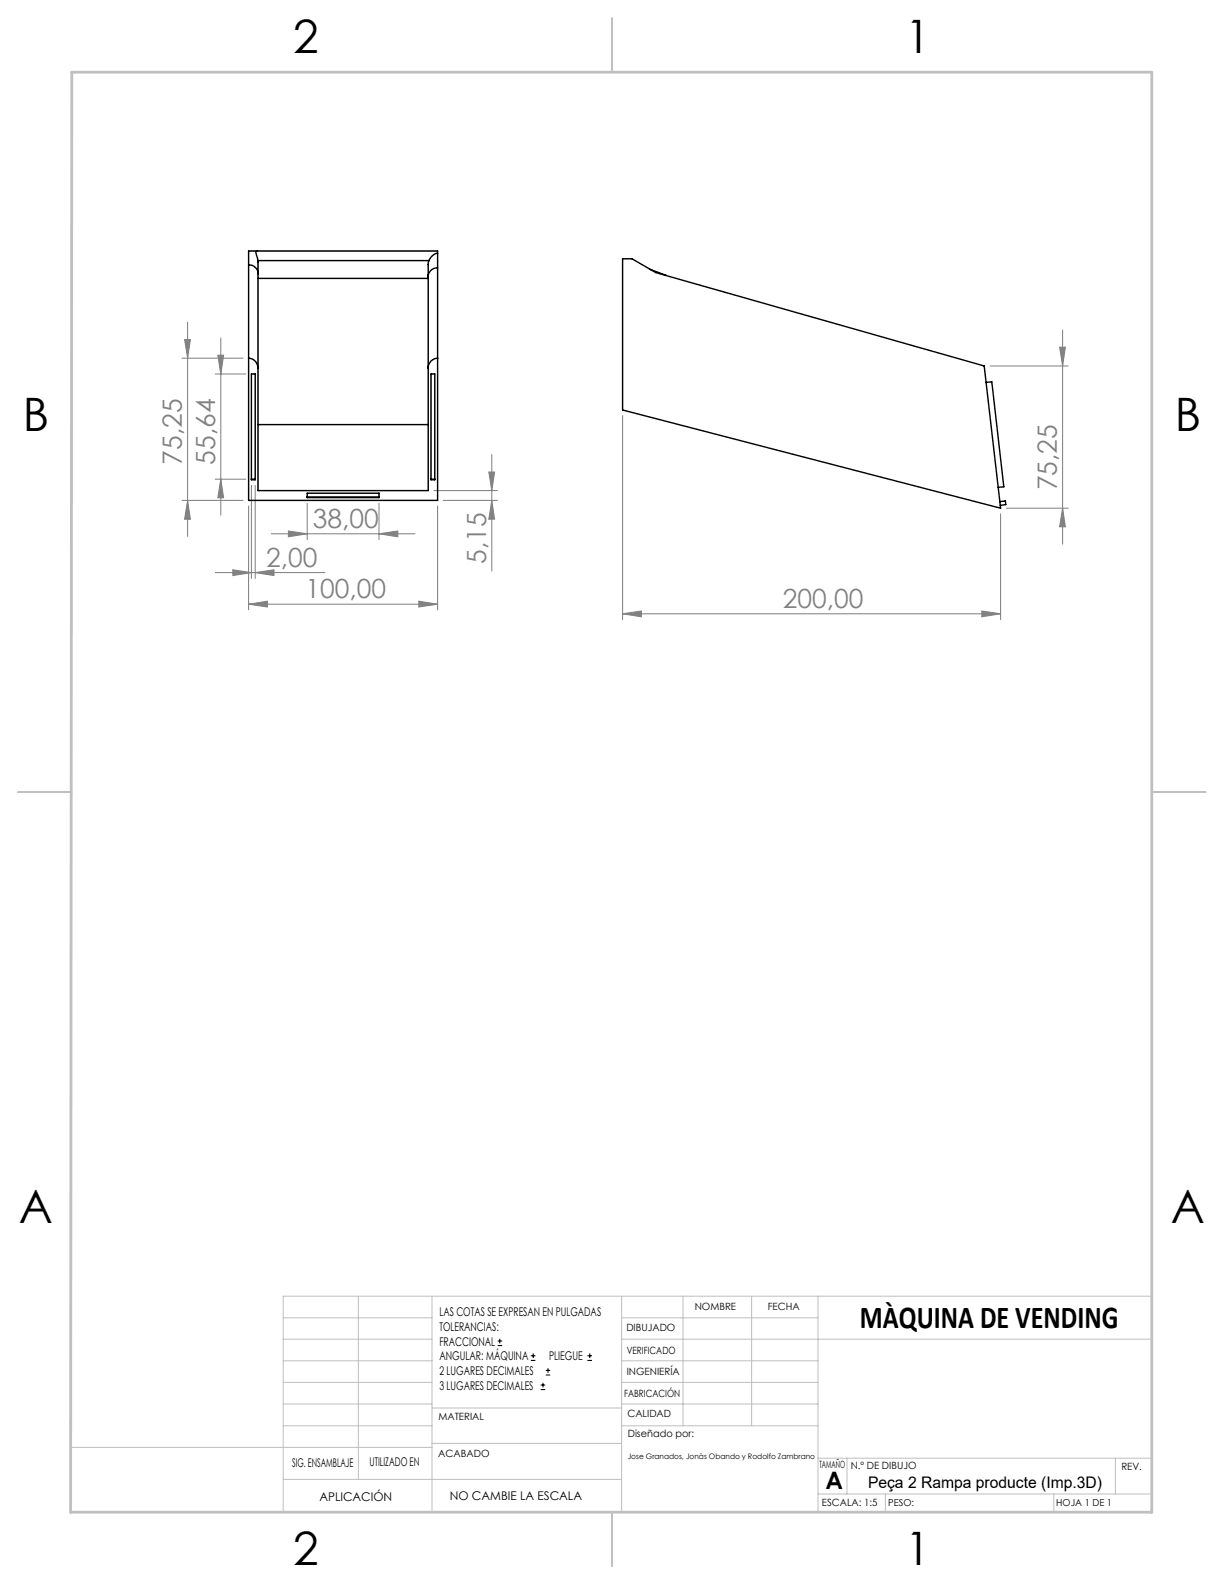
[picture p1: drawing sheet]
<svg xmlns="http://www.w3.org/2000/svg" width="216mm" height="279mm" viewBox="0 0 216 279" stroke-linecap="round" stroke-linejoin="round" font-family="sans-serif">
<g fill="none" stroke="#c0c0c0" stroke-width=".18">
<path d="M50 232.4h26.2M50 236.2h26.2M63.2 228.6v32.3M76.2 228.6v38.1M109.6 228.6v38.1M109.6 232.4h34.7M109.6 236.2h93.6M120.5 228.6v22.9M132.6 228.6v22.9M144.3 228.6v38.1M203.2 228.6h-153.2v38.1M12.5 255.3h63.7"/>
<path d="M50 243.8h26.2M50 251.5h26.2M50 240h26.2M50 247.7h26.2M76.2 254.6h33.4M76.2 248.4h33.4M109.6 243.8h34.7M109.6 251.5h34.7M109.6 240h34.7M109.6 247.7h34.7M144.3 257.2h58.9M149.4 257.2v6.3"/>
<path d="M196.7 257.2v6.3M50 260.9h59.6M144.3 263.5h58.9M156.2 263.5v3.2M185.9 263.5v3.2"/>
</g>
<path d="M108 3.2v9.5M3.1 139.7h9.6M203.2 139.7h9.5M108 266.7v9.6" fill="none" stroke="#c0c0c0" stroke-width=".25"/>
<path d="M12.7 12.7h190.5v254h-190.7z" fill="none" stroke="#c0c0c0" stroke-width=".5"/>
<g fill="none" stroke="#808080" stroke-width=".18">
<path d="M32.6 59.9h1l-.5 3.3zM33.1 56.8v37.8M38.9 59.6v31.3M187.4 58.2v37.8M32.1 63.2h10.8M38 66h5.4M38.4 62.7h1l-.5 3.3zM109.8 73.3v36M174.6 64.6h13.8M186.9 61.2h1l-.5 3.4zM32.1 88.3h10.8M33.1 88.3l.5 3.3h-1z"/>
<path d="M38 84.5h5.4M38.9 84.5l.5 3.3h-1zM43.9 89.3v18.3M44.3 85.6v16.4M45 85.6v16.4M47.8 94.2h25.4M50.9 93.7l3.3 .5-3.3 .5zM54.2 88.8v6.4M66.9 94.2l3.3-.5v1zM66.9 88.8v6.4M76.5 86.5h11.2M77.2 89.3v18.3"/>
<path d="M78.2 88.3h9.5M86.2 83.3h1l-.5 3.2zM86.7 88.3l.5 3.3h-1zM86.7 80.2v20.5M176.5 90.6v18.7M177.5 89.6h10.9M187.4 89.6l.5 3.3h-1zM38 101h19.3M41.1 100.5l3.2 .5-3.2 .5zM43.9 106.6l3.3-.6v1.1zM43.9 106.6h33.3M45 101l3.3-.5v1z"/>
<path d="M73.9 106l3.3 .6-3.3 .5zM109.8 108.3l3.3-.5v1zM109.8 108.3h66.7M173.2 107.8l3.3 .5-3.3 .5z"/>
</g>
<g fill="#808080">
<path d="M73.9 106l3.3 .6-3.3 .5zM43.9 106.6l3.3-.6v1.1z"/>
<path d="M109.8 108.3l3.3-.5v1zM173.2 107.8l3.3 .5-3.3 .5z"/>
<path d="M50.9 93.7l3.3 .5-3.3 .5zM66.9 94.2l3.3-.5v1z"/>
<path d="M187.4 89.6l.5 3.3h-1zM186.9 61.2h1l-.5 3.4z"/>
<path d="M33.1 88.3l.5 3.3h-1zM32.6 59.9h1l-.5 3.3z"/>
<path d="M38.4 62.7h1l-.5 3.3zM38.9 84.5l.5 3.3h-1zM86.2 83.3h1l-.5 3.2zM86.7 88.3l.5 3.3h-1z"/>
<path d="M41.1 100.5l3.2 .5-3.2 .5zM45 101l3.3-.5v1z"/>
</g>
<g fill="none" stroke="#000" stroke-width=".25">
<path d="M43.9 46.7a1.63 1.63 0 0 1 1.6 1.6M45.3 44.3h-1.4v44h33.3v-43.6M45.3 44.3a.98 .98 0 0 0 .1 1.1l.1 .6M45.3 44.3h31.9v.4M45.5 46v40.5h30v-40.1l.2-.4M45.5 49.1h30M45.5 46h30.2M77.2 47.2a1.57 1.57 0 0 0-1.7 1.6M77.2 44.7h-.2a2.26 2.26 0 0 0-1.3 1.3M109.8 45.6h1.7l4.2 2.5 57.9 16.5 2.9 25-66.7-17.3zM114.7 47.5l2.8 1.1M43.9 63.2a1.74 1.74 0 0 1 1.6 1.8"/>
<path d="M44.3 66h.7v18.6h-.7zM45.5 74.9h30M76 66h.7v18.6h-.7zM77.2 63.2a1.69 1.69 0 0 0-1.7 1.8M174 67.5l.9-.2 2.2 18.6-1 .1M44.3 84.5h.7M54.2 87.7h12.7M54.2 87h12.7v.8h-12.7zM76 84.5h.7M176.4 88.5l.9-.1 .1 .6-1 .1"/>
</g>
<g fill="none" stroke="#000" stroke-width=".18">
<path d="M87.8 237.3h.8M87.8 236.5h.8M88.2 236.1v.9M93.6 240h.8M93.6 239.1h.8M94.1 238.7v.8M103.6 240h.8M103.6 239.1h.8M104 238.7v.8M95.4 245.1h.8M95.4 244.3h.8M95.8 243.9v.8"/>
<path d="M96.3 242.5h.7M96.3 241.7h.7M96.7 241.3v.8"/>
</g>
<g font-size="8.1">
<text x="51.7" y="9.3">2</text>
<text x="159.7" y="9.3">1</text>
<text x="4" y="76">B</text>
<text x="207.2" y="76">B</text>
<text x="3.3" y="215.7">A</text>
<text x="206.5" y="215.7">A</text>
<text x="51.7" y="276">2</text>
<text x="159.7" y="276">1</text>
</g>
<text font-size="5.6" x="151.7" y="234.3">MÀQUINA DE VENDING</text>
<g font-size="4.7" fill="#808080">
<text x="32.1" y="81.9" transform="rotate(-90 32.1 81.9)">75,25</text>
<text x="37.9" y="81.9" transform="rotate(-90 37.9 81.9)">55,64</text>
<text x="186.4" y="86.5" transform="rotate(-90 186.4 86.5)">75,25</text>
<text x="55.2" y="93.1">38,00</text>
<text x="47" y="100">2,00</text>
<text x="85.7" y="99.4" transform="rotate(-90 85.7 99.4)">5,15</text>
<text x="53.9" y="105.5">100,00</text>
<text x="138.1" y="107.3">200,00</text>
</g>
<text font-size="4.2" x="145.6" y="262.7">A</text>
<text font-size="2.8" x="153.1" y="262.5">Peça 2 Rampa producte (Imp.3D)</text>
<g font-size="2.1">
<text x="77.5" y="232.2">LAS COTAS SE EXPRESAN EN PULGADAS</text>
<text x="77.5" y="234.7">TOLERANCIAS:</text>
<text x="77.5" y="237.3">FRACCIONAL</text>
<text x="77.5" y="239.9">ANGULAR: MÁQUINA</text>
<text x="96.9" y="239.9">PLIEGUE</text>
<text x="77.5" y="242.5">2 LUGARES DECIMALES</text>
<text x="77.5" y="245.1">3 LUGARES DECIMALES</text>
<text x="51.5" y="258.7">SIG. ENSAMBLAJE</text>
<text x="65.2" y="258.6">UTILIZADO EN</text>
<text x="56.3" y="264.8">APLICACIÓN</text>
<text x="79.3" y="264.6">NO CAMBIE LA ESCALA</text>
</g>
<g font-size="1.8">
<text x="122.5" y="231.1">NOMBRE</text>
<text x="135.4" y="231.1">FECHA</text>
<text x="110.5" y="234.8">DIBUJADO</text>
<text x="110.5" y="238.9">VERIFICADO</text>
<text x="110.6" y="242.5">INGENIERÍA</text>
<text x="77.3" y="250.5">MATERIAL</text>
<text x="110.1" y="246.4">FABRICACIÓN</text>
<text x="110.7" y="250">CALIDAD</text>
<text x="77.3" y="257">ACABADO</text>
<text x="110.7" y="253.5">Diseñado por:</text>
<text x="144.5" y="258.9">TAMAÑO</text>
<text x="150.1" y="259.1">N.º DE DIBUJO</text>
<text x="197.8" y="259.2">REV.</text>
<text x="145" y="265.7">ESCALA: 1:5</text>
</g>
<g font-size="1.7">
<text x="156.7" y="265.7">PESO:</text>
<text x="186.3" y="265.7">HOJA 1 DE 1</text>
</g>
<text font-size="1.3" x="110.7" y="257.4">Jose Granados, Jonàs Obando y Rodolfo Zambrano</text>
</svg>
